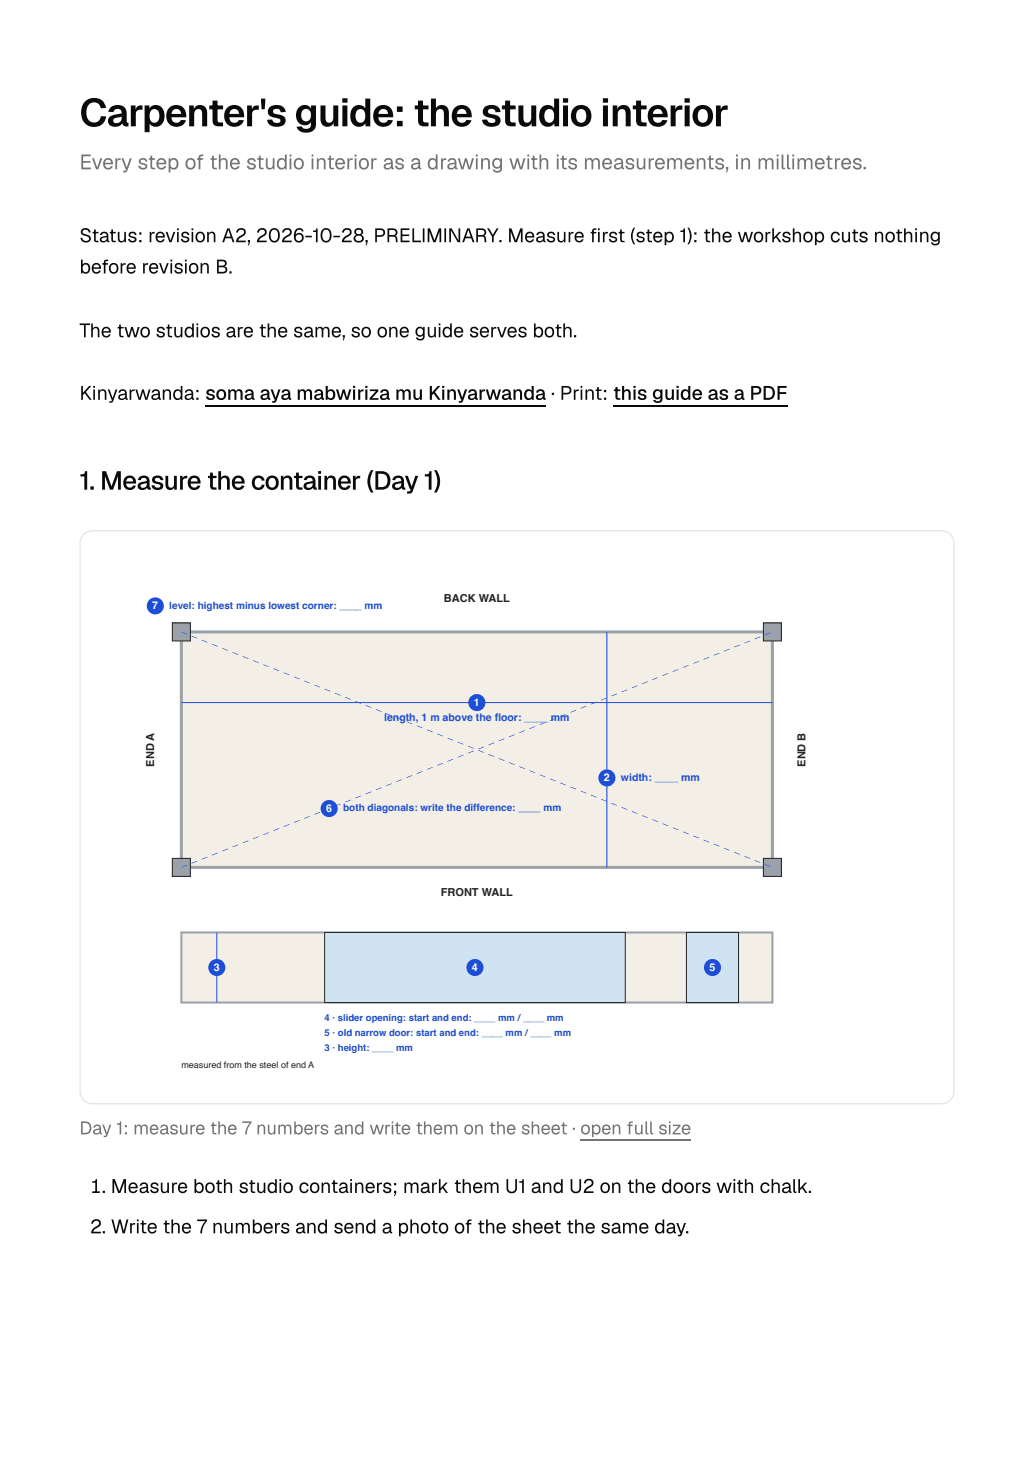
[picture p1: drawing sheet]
<svg xmlns="http://www.w3.org/2000/svg" width="210mm" height="297mm" viewBox="0 0 210 297" stroke-linecap="round" stroke-linejoin="round" font-family="sans-serif">
<path d="M17 108.6l.8-.6 1-.2h172.5a2.51 2.51 0 0 1 2.5 2.5v111.4a2.51 2.51 0 0 1-2.5 2.5h-172.5a2.51 2.51 0 0 1-2.5-2.5v-111.4l.2-.9z" fill="none" stroke="#e5e5e5" stroke-width=".26"/>
<path d="M41.7 82.4h69.3M124.5 82.4h35.5" fill="none" stroke="#0a0a0a" stroke-width=".26"/>
<path d="M18.5 110.1h173.1v111.9h-173.1z" fill="#fff"/>
<path d="M36.8 128.4h120.1v47.8h-120.1z" fill="#f4efe6"/>
<path d="M36.8 128.4h120.1v47.8h-120.1z" fill="none" stroke="#9aa1a9" stroke-width=".61" stroke-linecap="butt"/>
<path d="M35 126.6h3.7v3.6h-3.7z" fill="#9aa1a9"/>
<path d="M35 126.6h3.7v3.6h-3.7z" fill="none" stroke="#1f2328" stroke-width=".2"/>
<path d="M155.1 126.6h3.7v3.6h-3.7z" fill="#9aa1a9"/>
<path d="M155.1 126.6h3.7v3.6h-3.7z" fill="none" stroke="#1f2328" stroke-width=".2"/>
<path d="M35 174.4h3.7v3.6h-3.7z" fill="#9aa1a9"/>
<path d="M35 174.4h3.7v3.6h-3.7z" fill="none" stroke="#1f2328" stroke-width=".2"/>
<path d="M155.1 174.4h3.7v3.6h-3.7z" fill="#9aa1a9"/>
<path d="M155.1 174.4h3.7v3.6h-3.7z" fill="none" stroke="#1f2328" stroke-width=".2"/>
<path d="M36.8 142.7h120.1" fill="none" stroke="#1d4ed8" stroke-width=".2"/>
<circle cx="96.9" cy="142.7" r="1.73" fill="#1d4ed8"/>
<path d="M123.3 128.4v47.8" fill="none" stroke="#1d4ed8" stroke-width=".2"/>
<g fill="#1d4ed8">
<path d="M36.9 128.3l1.1 .5v.1l-1.2-.5zM38.9 129.2l1.2 .4-.1 .1-1.1-.4zM41 130l1.2 .4-.1 .1-1.1-.4zM43.1 130.8l1.1 .5v.1l-1.1-.5zM45.2 131.6l1.1 .5v.1l-1.2-.4zM47.3 132.5l1.1 .4v.1l-1.2-.4zM49.4 133.3l1.1 .4-.1 .2-1.1-.5zM51.4 134.1l1.2 .5-.1 .1-1.1-.5zM53.5 135l1.1 .4v.1l-1.1-.4zM55.6 135.8l1.1 .4v.1l-1.2-.4zM57.7 136.6l1.1 .5v.1l-1.2-.5zM59.8 137.4l1.1 .5-.1 .1-1.1-.4zM61.8 138.3l1.2 .4-.1 .1-1.1-.4zM63.9 139.1l1.2 .4-.1 .2-1.1-.5zM66 139.9l1.1 .5v.1l-1.1-.5zM68.1 140.8l1.1 .4v.1l-1.2-.4zM70.2 141.6l1.1 .4-.1 .1-1.1-.4zM72.2 142.4l1.2 .5-.1 .1-1.1-.5zM74.3 143.2l1.2 .5-.1 .1-1.1-.4zM76.4 144.1l1.1 .4v.1l-1.1-.4zM78.5 144.9l1.1 .5v.1l-1.2-.5zM80.6 145.7l1.1 .5-.1 .1-1.1-.5zM82.6 146.6l1.2 .4-.1 .1-1.1-.4zM84.7 147.4l1.2 .4-.1 .1-1.1-.4zM86.8 148.2l1.1 .5v.1l-1.1-.5zM88.9 149l1.1 .5v.1l-1.2-.4zM91 149.9l1.1 .4v.1l-1.2-.4zM93 150.7l1.2 .5-.1 .1-1.1-.5zM95.1 151.5l1.2 .5-.1 .1-1.1-.5zM97.2 152.4l1.1 .4v.1l-1.1-.4zM99.3 153.2l1.1 .4v.1l-1.2-.4zM101.4 154l1.1 .5v.1l-1.2-.5zM103.4 154.8l1.2 .5-.1 .1-1.1-.4zM105.5 155.7l1.2 .4-.1 .1-1.1-.4zM107.6 156.5l1.1 .5v.1l-1.1-.5zM109.7 157.3l1.1 .5v.1l-1.2-.5zM111.8 158.2l1.1 .4v.1l-1.2-.4zM113.8 159l1.2 .4-.1 .2-1.1-.5zM115.9 159.8l1.2 .5-.1 .1-1.1-.5zM118 160.6l1.1 .5v.1l-1.1-.4zM120.1 161.5l1.1 .4v.1l-1.2-.4zM122.2 162.3l1.1 .5v.1l-1.2-.5zM124.3 163.1l1.1 .5-.1 .1-1.1-.5zM126.3 164l1.2 .4-.1 .1-1.1-.4zM128.4 164.8l1.1 .4v.2l-1.1-.5zM130.5 165.6l1.1 .5v.1l-1.2-.5zM132.6 166.4l1.1 .5v.1l-1.2-.4zM134.7 167.3l1.1 .4-.1 .1-1.1-.4zM136.7 168.1l1.2 .5-.1 .1-1.1-.5zM138.8 168.9l1.1 .5v.1l-1.1-.5zM140.9 169.8l1.1 .4v.1l-1.2-.4zM143 170.6l1.1 .4v.2l-1.2-.5zM145.1 171.4l1.1 .5-.1 .1-1.1-.5zM147.1 172.2l1.2 .5-.1 .1-1.1-.4zM149.2 173.1l1.2 .4-.1 .1-1.1-.4zM151.3 173.9l1.1 .5v.1l-1.1-.5zM153.4 174.7l1.1 .5v.1l-1.2-.5zM155.5 175.6l1.1 .4-.1 .1-1.1-.4z"/>
<path d="M36.8 176.2l1.2-.5v.1l-1.1 .5zM38.9 175.3l1.1-.4 .1 .1-1.2 .4zM41 174.5l1.1-.5 .1 .2-1.2 .4zM43.1 173.7l1.1-.5v.1l-1.1 .5zM45.1 172.8l1.2-.4v.1l-1.1 .5zM47.2 172l1.2-.4v.1l-1.1 .4zM49.3 171.2l1.1-.5 .1 .1-1.1 .5zM51.4 170.4l1.1-.5 .1 .1-1.2 .5zM53.5 169.5l1.1-.4v.1l-1.1 .4zM55.5 168.7l1.2-.5v.2l-1.1 .4zM57.6 167.9l1.2-.5v.1l-1.1 .5zM59.7 167l1.1-.4 .1 .1-1.1 .5zM61.8 166.2l1.1-.4 .1 .1-1.2 .4zM63.9 165.4l1.1-.5 .1 .1-1.2 .5zM66 164.6l1.1-.5v.1l-1.1 .5zM68 163.7l1.2-.4v.1l-1.1 .4zM70.1 162.9l1.1-.5 .1 .2-1.1 .4zM72.2 162.1l1.1-.5 .1 .1-1.2 .5zM74.3 161.2l1.1-.4 .1 .1-1.2 .5zM76.4 160.4l1.1-.4v.1l-1.1 .4zM78.4 159.6l1.2-.5v.1l-1.1 .5zM80.5 158.8l1.1-.5 .1 .1-1.1 .5zM82.6 157.9l1.1-.4 .1 .1-1.2 .4zM84.7 157.1l1.1-.5 .1 .2-1.2 .4zM86.8 156.3l1.1-.5v.1l-1.1 .5zM88.8 155.4l1.2-.4v.1l-1.1 .5zM90.9 154.6l1.2-.4v.1l-1.1 .4zM93 153.8l1.1-.5 .1 .1-1.2 .5zM95.1 153l1.1-.5 .1 .1-1.2 .5zM97.2 152.1l1.1-.4v.1l-1.1 .4zM99.2 151.3l1.2-.5v.2l-1.1 .4zM101.3 150.5l1.2-.5v.1l-1.1 .5zM103.4 149.6l1.1-.4 .1 .1-1.2 .5zM105.5 148.8l1.1-.4 .1 .1-1.2 .4zM107.6 148l1.1-.5v.1l-1.1 .5zM109.6 147.2l1.2-.5v.1l-1.1 .5zM111.7 146.3l1.2-.4v.1l-1.1 .4zM113.8 145.5l1.1-.5 .1 .2-1.2 .4zM115.9 144.7l1.1-.5 .1 .1-1.2 .5zM118 143.8l1.1-.4v.1l-1.1 .5zM120 143l1.2-.4v.1l-1.1 .4zM122.1 142.2l1.2-.5v.1l-1.1 .5zM124.2 141.4l1.1-.5 .1 .1-1.1 .5zM126.3 140.5l1.1-.4 .1 .1-1.2 .4zM128.4 139.7l1.1-.5v.2l-1.1 .4zM130.4 138.9l1.2-.5v.1l-1.1 .5zM132.5 138l1.2-.4v.1l-1.1 .5zM134.6 137.2l1.1-.4 .1 .1-1.1 .4zM136.7 136.4l1.1-.5 .1 .1-1.2 .5zM138.8 135.6l1.1-.5v.1l-1.1 .5zM140.8 134.7l1.2-.4v.1l-1.1 .4zM142.9 133.9l1.2-.5v.2l-1.1 .4zM145 133.1l1.1-.5 .1 .1-1.1 .5zM147.1 132.2l1.1-.4 .1 .1-1.2 .5zM149.2 131.4l1.1-.4 .1 .1-1.2 .4zM151.3 130.6l1.1-.5v.1l-1.1 .5zM153.3 129.8l1.2-.5v.1l-1.1 .5zM155.4 128.9l1.1-.4 .1 .1-1.1 .4z"/>
<circle cx="123.3" cy="158" r="1.73"/>
<circle cx="66.9" cy="164.3" r="1.73"/>
<circle cx="31.6" cy="123.1" r="1.73"/>
</g>
<path d="M36.8 189.4h120.1v14.3h-120.1z" fill="#f4efe6"/>
<path d="M36.8 189.4h120.1v14.3h-120.1z" fill="none" stroke="#9aa1a9" stroke-width=".41"/>
<path d="M66 189.4h61.1v14.3h-61.1z" fill="#cfe3f2"/>
<path d="M66 189.4h61.1v14.3h-61.1z" fill="none" stroke="#1f2328" stroke-width=".2"/>
<path d="M139.5 189.4h10.6v14.3h-10.6z" fill="#cfe3f2"/>
<path d="M139.5 189.4h10.6v14.3h-10.6z" fill="none" stroke="#1f2328" stroke-width=".2"/>
<g fill="#1d4ed8">
<circle cx="96.5" cy="196.6" r="1.73"/>
<circle cx="144.8" cy="196.6" r="1.73"/>
</g>
<path d="M44.1 189.4v14.3" fill="none" stroke="#1d4ed8" stroke-width=".2"/>
<circle cx="44.1" cy="196.6" r="1.73" fill="#1d4ed8"/>
<path d="M117.9 231.6h22.5" fill="none" stroke="#737373" stroke-width=".26"/>
<text font-size="7.9" fill="#0a0a0a" x="16.1" y="25.7">Carpenter's guide: the studio interior</text>
<text font-size="5.3" fill="#0a0a0a" x="16.1" y="99.5">1. Measure the container (Day 1)</text>
<text font-size="4.2" fill="#737373" x="16.1" y="34.4">Every step of the studio interior as a drawing with its measurements, in millimetres.</text>
<g font-size="4" fill="#0a0a0a">
<text x="16.1" y="49.2">Status: revision A2, 2026-10-28, PRELIMINARY. Measure frst (step 1): the workshop cuts nothing</text>
<text x="119.8" y="49.2">i</text>
<text x="16.1" y="55.6">before revision B.</text>
<text x="16.1" y="68.5">The two studios are the same, so one guide serves both.</text>
<text x="16.1" y="81.2">Kinyarwanda: soma aya mabwiriza mu Kinyarwanda · Print: this guide as a PDF</text>
<text x="18.3" y="242.4">1. Measure both studio containers; mark them U1 and U2 on the doors with chalk.</text>
<text x="18.3" y="250.6">2. Write the 7 numbers and send a photo of the sheet the same day.</text>
</g>
<text font-size="3.7" fill="#737373" x="16.1" y="230.5">Day 1: measure the 7 numbers and write them on the sheet · open full size</text>
<g font-size="2.2" fill="#fff">
<text x="31" y="123.8">7</text>
<text x="96.3" y="143.4">1</text>
<text x="122.7" y="158.7">2</text>
<text x="66.3" y="164.9">6</text>
<text x="43.4" y="197.2">3</text>
<text x="95.9" y="197.2">4</text>
<text x="144.2" y="197.2">5</text>
</g>
<g font-size="2.2" fill="#1f2328">
<text x="90.2" y="122.3">BACK WALL</text>
<text x="31.3" y="155.7" transform="rotate(-90 31.3 155.7)">END A</text>
<text x="163.6" y="155.8" transform="rotate(-90 163.6 155.8)">END B</text>
<text x="89.6" y="182.1">FRONT WALL</text>
</g>
<g font-size="2.1" fill="#1d4ed8">
<text x="78.1" y="146.5">length, 1 m above the foor: ____ mm</text>
<text x="100.5" y="146.5">l</text>
<text x="126.2" y="158.6">width: ____ mm</text>
</g>
<g font-size="2" fill="#1d4ed8">
<text x="34.4" y="123.6">level: highest minus lowest corner: ____ mm</text>
<text x="69.7" y="164.8">both diagonals: write the difference: ____ mm</text>
</g>
<g font-size="1.9" fill="#1d4ed8">
<text x="66" y="207.4">4 · slider opening: start and end: ____ mm /____ mm</text>
<text x="66" y="210.5">5 · old narrow door: start and end: ____ mm /____ mm</text>
<text x="66" y="213.5">3 · height: ____ mm</text>
</g>
<text font-size="1.8" fill="#1f2328" x="36.8" y="217">measured from the steel of end A</text>
</svg>
